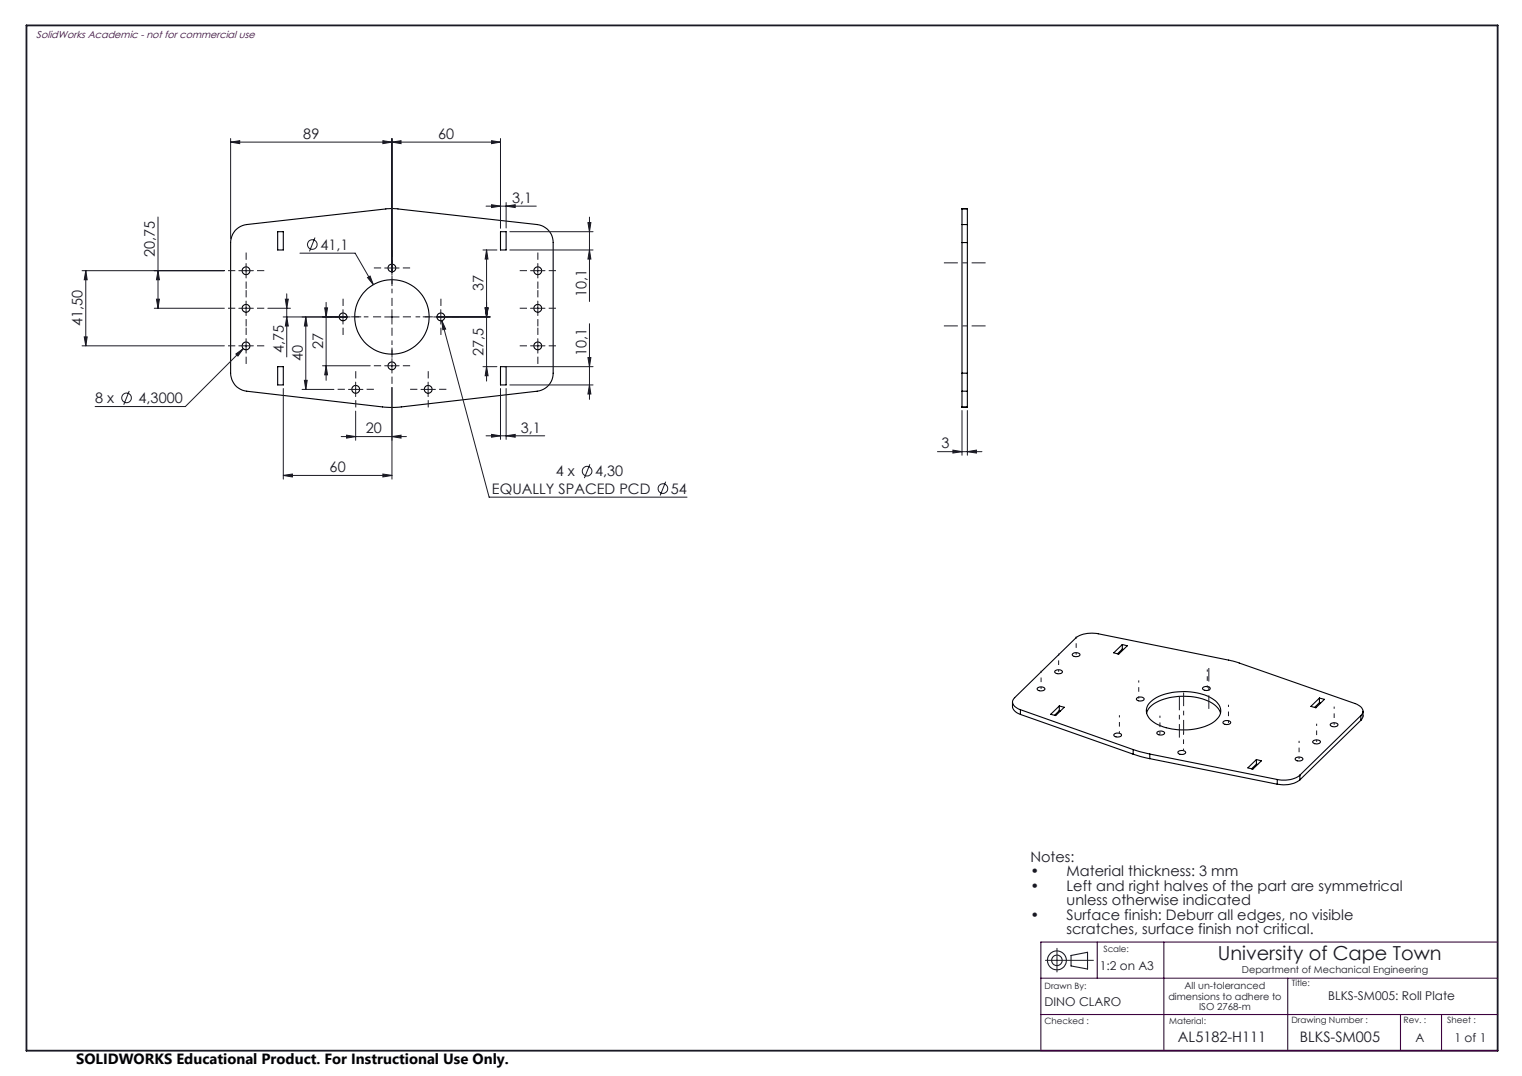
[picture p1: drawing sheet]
<svg xmlns="http://www.w3.org/2000/svg" width="420mm" height="297mm" viewBox="0 0 420 297" stroke-linecap="round" stroke-linejoin="round" font-family="sans-serif">
<g fill="none" stroke="#000" stroke-width=".3">
<path d="M265.5 57.7h1.4M265.5 57.7v4.3M266.9 57.7v4.3M64.9 63.6l1.5-1.1 1.7-.5 39.6-4.4h1.7l38.8 4.4a5 5 0 0 1 4.4 5v36a5 5 0 0 1-4.4 5l-39.4 4.5-3.2-.2-37.5-4.3a5 5 0 0 1-4.5-5v-36l.4-1.8zM76.6 64h1.6v5h-1.6zM138.1 64h1.6v5h-1.6zM265.5 62v5M265.5 67v36M265.5 67h1.4M265.5 62h1.4M266.9 62v5M266.9 67v36"/>
<path d="M76.6 101.2h1.6v5.1h-1.6zM138.1 101.2h1.6v5.1h-1.6zM265.5 103v5M265.5 112.3v.2h1.4v-.2M265.5 108h1.4M265.5 103h1.4M265.5 108v4.3M265.5 112.3h1.4M266.9 103v5M266.9 108v4.3M309.7 177.9v1.3M309.7 179.2l-1.3 1.3"/>
<path d="M309.7 179.2l.4 .1M279.4 193.8a2.44 2.44 0 0 0 .6 2.4l1.6 1M281.6 195.9a2.55 2.55 0 0 1-2.2-2.4l.6-.9 16.8-16.5a7.8 7.8 0 0 1 6.3-1.2l37.1 7.6 33.7 11.7a2.55 2.55 0 0 1 2.2 2.4l-.6 .9M281.6 195.9l31.1 11M281.6 195.9v1.3M281.6 197.2l31.1 11M286.3 189.9a1.29 1.29 0 0 1 2 .4 1.26 1.26 0 0 1-2.1-.3zM289.9 197.2l2.4-2.3 1.4 .3-2.4 2.3zM291.1 185.2a1.29 1.29 0 0 1 2.1 .4 1.42 1.42 0 0 1-2.2-.1zM292.3 194.9v1.2M292.3 196.1l-1.3 1.3M292.3 196.1l.4 .1"/>
<path d="M296 180.4a1.42 1.42 0 0 1 2 .3 1.33 1.33 0 0 1-2.1 0zM307.3 180.2l2.4-2.3 1.4 .4-2.4 2.2zM313.7 192.7a1.42 1.42 0 0 1 2 .2 1.33 1.33 0 0 1-2.1 .1zM316.4 196.8a6.8 6.8 0 0 1 5.5-4 16.3 16.3 0 0 1 13.5 2l.8 .7 .6 1.3M317.6 193.6a15.7 15.7 0 0 1 12.6-2.4 8.5 8.5 0 0 1 6.5 3.9 3.5 3.5 0 0 1-1.8 4.2 16.9 16.9 0 0 1-16.9-.2 3.3 3.3 0 0 1-.4-5.5zM331.9 189.9a1.42 1.42 0 0 1 2.1 .1 1.19 1.19 0 0 1-1.1 .6 1.19 1.19 0 0 1-1-.7zM337.6 199.2a1.42 1.42 0 0 1 2 .2 1.33 1.33 0 0 1-2.1 .1zM361.7 195l2.4-2.3 1.4 .3-2.4 2.4zM364.1 194l-1.3 1.3M364.1 192.7v1.3M364.1 194l.3 .1M367.1 199.9a1.42 1.42 0 0 1 2.1 .1 1.19 1.19 0 0 1-1.1 .6 1.19 1.19 0 0 1-1-.7z"/>
<path d="M375.5 197.5l-16.8 16.5M375.5 197.5v1.3M375.5 198.8l-16.8 16.5M376.1 196.3a2.47 2.47 0 0 1-.6 2.5M307.5 202.6a1.4 1.4 0 0 1 2 .3 1.33 1.33 0 0 1-2.2 0zM312.7 206.9l4.6 1.2M312.7 208.2l4.6 1.2M312.7 206.9v1.3M317.3 208.1l35.2 7.1M317.3 208.1v1.3M317.3 209.4l35.2 7.1M319.3 202.1a1.45 1.45 0 0 1 2.1 .2 1.33 1.33 0 0 1-2.2 0z"/>
<path d="M325.2 207.4a1.29 1.29 0 0 1 2 .4 1.26 1.26 0 0 1-2.2-.2zM344.3 211.9l2.4-2.2 1.4 .3-2.4 2.3zM346.7 209.7v1.2M346.7 210.9l-1.3 1.3M346.7 210.9l.4 .1M352.5 215.2v1.3M357.5 209.2a1.54 1.54 0 0 1 2.1 .3 1.33 1.33 0 0 1-2.2 0zM358.7 214a7.4 7.4 0 0 1-6.2 1.2M358.7 215.3a7.8 7.8 0 0 1-6.2 1.2M358.7 214v1.3M362.4 204.5a1.46 1.46 0 0 1 2 .2 1.28 1.28 0 0 1-2.2 .1z"/>
<circle cx="67.9" cy="74.7" r="1.08"/>
<circle cx="108.1" cy="74" r="1.07"/>
<circle cx="148.4" cy="74.7" r="1.08"/>
<circle cx="67.9" cy="95.5" r="1.08"/>
<circle cx="67.9" cy="85.1" r="1.08"/>
<circle cx="94.7" cy="87.5" r="1.08"/>
<circle cx="108.2" cy="87.5" r="10.3"/>
<circle cx="121.7" cy="87.5" r="1.08"/>
<circle cx="148.4" cy="95.5" r="1.08"/>
<circle cx="148.4" cy="85.1" r="1.08"/>
<circle cx="98.2" cy="107.5" r="1.08"/>
<circle cx="108.1" cy="101" r="1.08"/>
<circle cx="118.2" cy="107.5" r="1.08"/>
</g>
<g fill="none" stroke="#191924" stroke-width=".28">
<path d="M63.6 39.2l2.5-.4v.8zM63.6 38.2v27.7M63.6 39.2h74.5M105.7 38.8l2.5 .4-2.5 .4zM108.2 39.2l2.5-.4v.8zM108.2 38.2v37.8M135.6 38.8l2.5 .4-2.5 .4zM138.1 38.2v24.7M43.6 59.9v25.2M134.1 56.9h13.9M135.6 56.5l2.5 .4-2.5 .4zM139.7 56.9l2.5-.4v.8z"/>
<path d="M139.7 55.9v7M162.7 59.9v23.3M22.6 74.7h39.3M23.7 74.7l.4 2.5h-.9zM23.7 74.7v20.8M43.6 74.7l.4 2.5h-.8zM65.9 74.7h4M67.9 72.7v4M82.8 69.9h15.2l5 8.7M86.9 65.6l-1.5 3.8M101.4 76.6l.7-.4 .9 2.4zM106.2 74h3.9"/>
<path d="M133.3 69h3.8M134.3 69l.4 2.5h-.8zM134.3 69v36.2M140.7 69h23M140.7 64h23M146.4 74.7h4M148.4 72.7v4M162.2 61.5h.9l-.4 2.5zM162.7 69l.4 2.5h-.9zM22.6 95.5h39.3M23.2 93h.9l-.4 2.5zM42.6 85.1h19.3"/>
<path d="M43.2 82.6h.8l-.4 2.5zM65.1 97.7l2-1.5-1.4 2.1zM65.9 85.1h4M65.9 95.5h4M67.1 96.2l-15.9 16h-25M67.9 83.1v4M67.9 93.5v4M73.9 85.1h6.3M78.1 87.5h18.6M78.7 82.6h.9l-.5 2.5zM79.1 87.5l.5 2.5h-.9zM79.1 81.1v17.4"/>
<path d="M84.4 87.5l.4 2.5h-.8zM84.4 87.5v20M89.6 85h.8l-.4 2.5zM90 83.5v21.5M94.7 85.5v4M106.2 87.5h3.9M108.2 85.5v4M108.2 99v4M119.7 87.5h15.6M121.6 85.5v4M121.9 88.5l1.1 2.3-.8 .2zM121.9 88.5l13.1 48.7h54.6"/>
<path d="M133.9 85h.8l-.4 2.5zM146.4 85.1h4M146.4 95.5h4M148.4 83.1v4M148.4 93.5v4M162.2 98.7h.9l-.4 2.5zM162.7 89.4v20.8M35.7 107.9l-1.6 3.8M78.2 107.2v25.1M83.4 107.5h8.7M84 105h.8l-.4 2.5zM89 101h13.2"/>
<path d="M90 101l.4 2.5h-.8zM96.2 107.5h4M98.1 105.5v4M98.1 113.5v8M106.2 101h3.9M108.2 107v25.3M116.2 107.5h4M118.1 105.5v4M133.3 101.2h3.8M134.3 101.2l.4 2.5h-.8zM135.6 119.9l2.5 .4-2.5 .4zM138.1 107.2v14.1"/>
<path d="M139.1 101.2h24.6M139.7 107.2v14.1M140.7 106.3h23M162.7 106.3l.4 2.5h-.9zM265.5 113.3v12.4M266.9 113.3v12.4M78.2 131.2l2.5-.4v.9zM78.2 131.2h30M94.2 120.5h17.9M95.6 120.1l2.5 .4-2.5 .4zM105.7 130.8l2.5 .4-2.5 .5zM108.2 120.5l2.5-.4v.8z"/>
<path d="M134.1 120.3h16.2M139.7 120.3l2.5-.4v.8zM162.8 128.2l-1.5 3.8M183.7 133l-1.5 3.8M258.7 124.7h12.3M263 124.2l2.5 .5-2.5 .4zM266.9 124.7l2.6-.5v.9zM288.5 265.1h13.2M291.7 261.8v6.5"/>
<circle cx="86.2" cy="67.5" r="1.33"/>
<circle cx="34.9" cy="109.8" r="1.33"/>
<circle cx="162" cy="130" r="1.32"/>
<circle cx="182.9" cy="134.9" r="1.33"/>
</g>
<g fill="none" stroke="#191924" stroke-width=".3">
<path d="M295.6 263.7l4.5-.8v4.6l-4.5-.9z"/>
<circle cx="291.6" cy="265.1" r="2.61"/>
<circle cx="291.7" cy="265.1" r="1.45"/>
</g>
<path d="M105.2 87.5h-8.3M108.2 84.5v-8.3M108.2 90.5v8.2M111.2 87.5h8.2" fill="none" stroke="#191924" stroke-width=".28" stroke-dasharray="15.2 1.3 1.3 1.3" stroke-dashoffset="13" stroke-linecap="butt"/>
<g fill="none" stroke="#191924" stroke-width=".28" stroke-dasharray="15.2 1.3 1.3 1.3" stroke-linecap="butt">
<path d="M64.9 74.7h-2M67.9 71.7v-2M67.9 77.7v2M70.9 74.7h2M105.2 74h-2M108.2 71v-2M108.2 77v2M111.2 74h2M145.4 74.7h-2M148.4 71.7v-2M148.4 77.7v2M151.4 74.7h2"/>
<path d="M64.9 85.1h-2M64.9 95.5h-2M67.9 82.1v-2M67.9 88.1v2M67.9 92.5v-2M67.9 98.5v2M70.9 85.1h2M70.9 95.5h2M91.7 87.5h-2M94.7 84.5v-2M94.7 90.5v2M97.7 87.5h2"/>
<path d="M108.2 98v-2M118.7 87.5h-2M121.7 84.5v-2M121.7 90.5v2M124.7 87.5h2M145.4 85.1h-2M145.4 95.5h-2M148.4 82.1v-2M148.4 88.1v2M148.4 92.5v-2M148.4 98.5v2M151.4 85.1h2"/>
<path d="M151.4 95.5h2M95.2 107.5h-2M98.2 104.5v-2M98.2 110.5v2M101.2 107.5h2M105.2 101h-2M108.2 104v2M111.2 101h2M115.2 107.5h-2M118.2 104.5v-2M118.2 110.5v2M121.2 107.5h2"/>
</g>
<path d="M272 72.5h-11.5M272 90h-11.5" fill="none" stroke="#191924" stroke-width=".28" stroke-dasharray="15.2 1.3 1.3 1.3" stroke-dashoffset="11.4" stroke-linecap="butt"/>
<path d="M333.6 195.7v-11.3M325.5 203.6v-11.3M326.6 202.5v-11.3" fill="none" stroke="#191924" stroke-width=".28" stroke-dasharray="15.2 1.3 1.3 1.3" stroke-dashoffset="11.5" stroke-linecap="butt"/>
<path d="M297 175.7v5M287.3 185.1v5M292.1 180.4v5M308.9 197.4v5M314.2 187.8v5M320.1 197.5v5.1M333.2 184.8v5M339 194.5v5M363.3 199.8v5M368.2 195v5M326.6 202.2v5M358.5 204.5v5" fill="none" stroke="#191924" stroke-width=".28" stroke-dasharray="15.2 1.3 1.3 1.3" stroke-dashoffset="14.6" stroke-linecap="butt"/>
<path d="M7.3 7h406v283h-406z" fill="none" stroke="#191924" stroke-width=".5"/>
<path d="M287.2 270h126.1M302.8 260v10M321.2 260v30M355.4 270v20M413.3 260h-126.1v30h126.1M287.2 280h126.1M386.5 280v10M397.8 280v10" fill="none" stroke="#400040" stroke-width=".3"/>
<g fill="#191924">
<path d="M105.7 130.8l2.5 .4-2.5 .5zM78.2 131.2l2.5-.4v.9z"/>
<path d="M63.6 39.2l2.5-.4v.8zM105.7 38.8l2.5 .4-2.5 .4zM135.6 56.5l2.5 .4-2.5 .4zM139.7 56.9l2.5-.4v.8zM108.2 39.2l2.5-.4v.8zM135.6 38.8l2.5 .4-2.5 .4zM121.9 88.5l.3 2.5 .8-.2zM101.4 76.6l1.6 2-.9-2.4zM65.1 97.7l.6 .6 1.4-2.1zM95.6 120.1l2.5 .4-2.5 .4zM108.2 120.5l2.5-.4v.8z"/>
<path d="M263 124.2l2.5 .5-2.5 .4zM266.9 124.7l2.6-.5v.9z"/>
<path d="M162.7 69l.4 2.5h-.9zM162.2 61.5h.9l-.4 2.5zM162.7 106.3l.4 2.5h-.9zM162.2 98.7h.9l-.4 2.5zM84 105h.8l-.4 2.5zM84.4 87.5l.4 2.5h-.8z"/>
<path d="M134.3 69l.4 2.5h-.8zM133.9 85h.8l-.4 2.5zM133.9 85h.8l-.4 2.5zM134.3 101.2l.4 2.5h-.8zM89.6 85h.8l-.4 2.5zM90 101l.4 2.5h-.8zM43.6 74.7l.4 2.5h-.8zM43.2 82.6h.8l-.4 2.5zM23.7 74.7l.4 2.5h-.9zM23.2 93h.9l-.4 2.5zM78.7 82.6h.9l-.5 2.5zM79.1 87.5l.5 2.5h-.9z"/>
<path d="M135.6 119.9l2.5 .4-2.5 .4zM139.7 120.3l2.5-.4v.8z"/>
</g>
<text font-size="5.3" fill="#191924" x="336" y="265.1">University of Cape Town</text>
<text font-size="4.1" x="21" y="293.7">SOLIDWORKS Educational Product. For Instructional Use Only.</text>
<g font-size="4" fill="#191924">
<text x="83.7" y="38.4">89</text>
<text x="120.9" y="38.4">60</text>
<text x="141.3" y="56">3,1</text>
<text x="42.7" y="71" transform="rotate(-90 42.7 71)">20,75</text>
<text x="88.4" y="68.9">41,1</text>
<text x="133.4" y="80.4" transform="rotate(-90 133.4 80.4)">37</text>
<text x="161.8" y="82.1" transform="rotate(-90 161.8 82.1)">10,1</text>
<text x="22.8" y="90.1" transform="rotate(-90 22.8 90.1)">41,50</text>
<text x="78.3" y="97.4" transform="rotate(-90 78.3 97.4)">4,75</text>
<text x="83.5" y="99.7" transform="rotate(-90 83.5 99.7)">40</text>
<text x="89.1" y="96.4" transform="rotate(-90 89.1 96.4)">27</text>
<text x="133.4" y="98.2" transform="rotate(-90 133.4 98.2)">27,5</text>
<text x="161.8" y="98.2" transform="rotate(-90 161.8 98.2)">10,1</text>
<text x="26.3" y="111.3">8 x</text>
<text x="38.2" y="111.3">4,3000</text>
<text x="101" y="119.6">20</text>
<text x="143.7" y="119.4">3,1</text>
<text x="259.8" y="123.8">3</text>
<text x="91" y="130.4">60</text>
<text x="153.4" y="131.5">4 x</text>
<text x="164.2" y="131.5">4,30</text>
<text x="135.8" y="136.3">EQUALLY SPACED PCD</text>
<text x="185.2" y="136.3">54</text>
<text x="284.3" y="237.8">Notes:</text>
<text x="284.3" y="241.8">•</text>
<text x="284.3" y="245.8">•</text>
<text x="294.3" y="241.8">Material thickness: 3 mm</text>
<text x="294.3" y="245.8">Left and right halves of the part are symmetrical</text>
<text x="294.3" y="249.8">unless otherwise indicated</text>
<text x="284.3" y="253.8">•</text>
<text x="294.3" y="253.8">Surface finish: Deburr all edges, no visible</text>
<text x="294.3" y="257.8">scratches, surface finish not critical.</text>
<text x="325.1" y="287.5">AL5182-H111</text>
<text x="358.7" y="287.6">BLKS-SM005</text>
</g>
<g font-size="3.3" fill="#191924">
<text x="303.5" y="267.8">1:2 on A3</text>
<text x="366.5" y="275.9">BLKS-SM005: Roll Plate</text>
<text x="288.2" y="277.6">DINO CLARO</text>
<text x="390.6" y="287.6">A</text>
<text x="401.4" y="287.6">1 of 1</text>
</g>
<text font-size="2.8" fill="#400040" x="10" y="10.5">SolidWorks Academic - not for commercial use</text>
<g font-size="2.7" fill="#191924">
<text x="342.7" y="268.7">Department of Mechanical Engineering</text>
<text x="322.4" y="275.9">dimensions to adhere to</text>
<text x="326.9" y="272.9">All un-toleranced</text>
<text x="330.9" y="278.9">ISO 2768-m</text>
</g>
<g font-size="2.4" fill="#191924">
<text x="304.5" y="262.8">Scale:</text>
<text x="288.2" y="272.9">Drawn By:</text>
<text x="356.5" y="272.3">Title:</text>
<text x="288.2" y="282.6">Checked :</text>
<text x="322.6" y="282.6">Material:</text>
<text x="356.4" y="282.3">Drawing Number :</text>
<text x="387.3" y="282.4">Rev. :</text>
<text x="399.3" y="282.3">Sheet :</text>
</g>
</svg>
